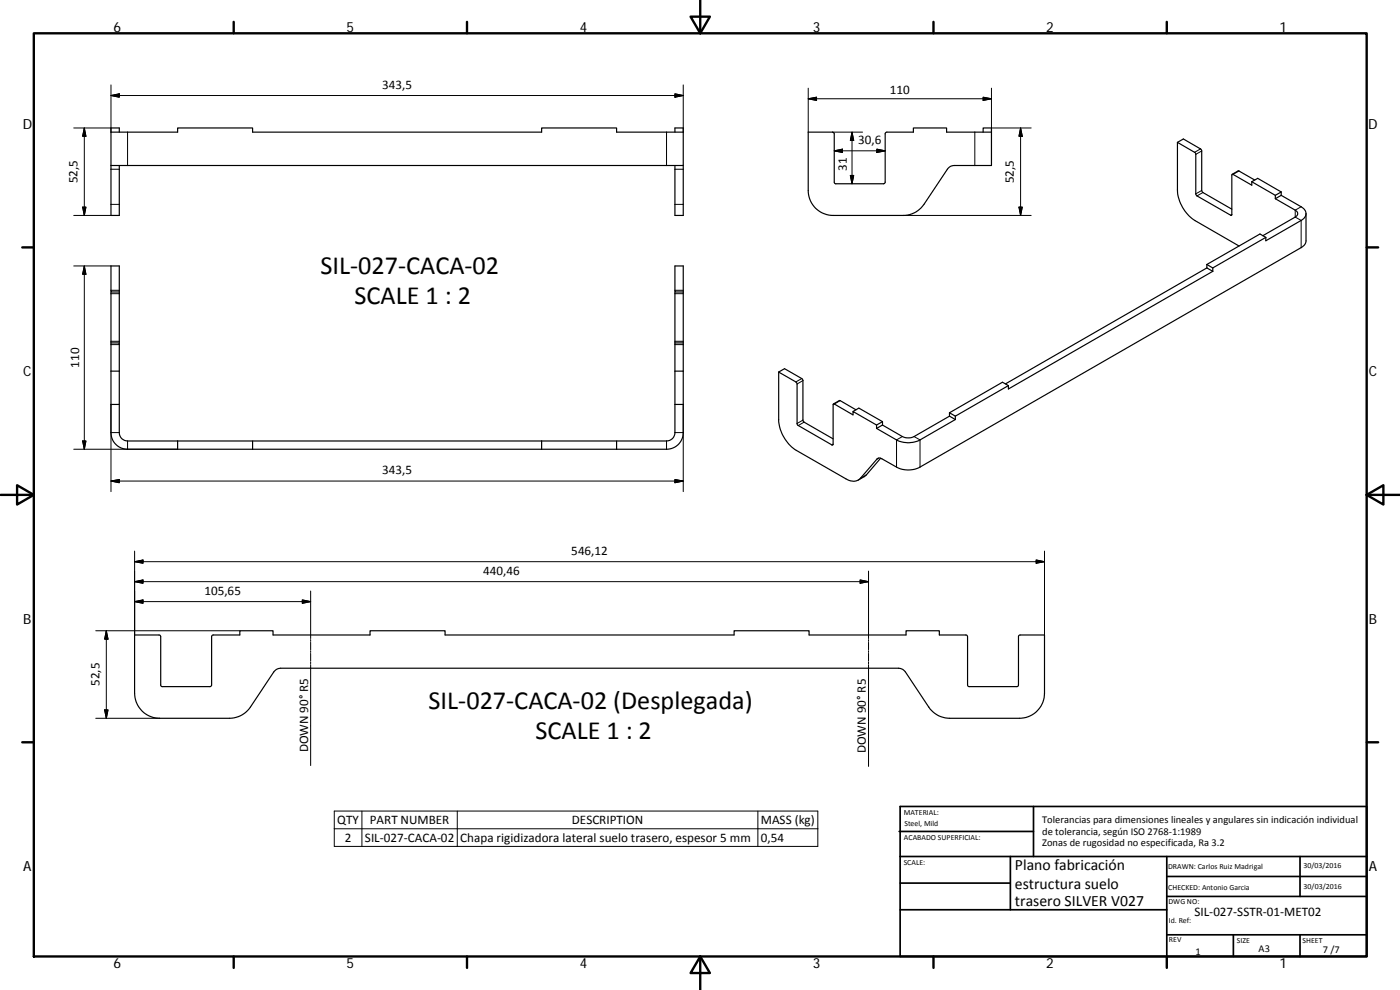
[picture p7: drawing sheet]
<svg xmlns="http://www.w3.org/2000/svg" width="420mm" height="297mm" viewBox="0 0 420 297" stroke-linecap="round" stroke-linejoin="round" font-family="sans-serif">
<g fill="none" stroke="#000" stroke-width=".36">
<path d="M33.3 39.6h20v-1.2h22.5v1.2h86.7v-1.2h22.5v1.2h20.1M35.8 39.6v-1.2h-2.5v11.3M202.6 39.6v-1.2h2.5v1.2M205.1 39.6v10.1h-171.8M295.1 39.6v-1.2h2.4v11.3h-11.1l-1.3 .3-.8 .8-7 10.5a7.5 7.5 0 0 1-6.3 3.3h-20.9a7.4 7.4 0 0 1-7.5-7.5v-17.5h7.3l.4 .3 .1 14.8 .2 .4h14.5l.6-.4v-14.5l.3-.5 8.1-.1v-1.2h10v1.2h13.4M35.8 49.7v14.9h-2.5v-14.9M205.1 49.7v14.9h-2.5v-14.9M353.4 42.7l1.7-1 5.4 3.2 .3 12.7 8.9 5.2M353.4 42.7l5.4 3.3 .2 12.6 10.3 6 .4-.1 .1-12.2 5.9 3.3v-1.1M353.4 42.7v14.3a11.6 11.6 0 0 0 5.3 9.2l13.1 7.6M369.8 52.3l2-1 4.8 2.7M375.7 54.5l7 4.1"/>
<path d="M375.7 54.5l1.8-1 7 4.1M382.7 59.6l6 3.5a1.09 1.09 0 0 1 .8 1 1.09 1.09 0 0 1-.8 1l-9.7 5.6M382.7 58.6v1M384.5 58.6l6 3.4a2.17 2.17 0 0 1 1.5 2.1 2.17 2.17 0 0 1-1.5 2l-10.6 6.1v-1M384.5 57.6l-1.8 1M384.5 58.6l-1.8 1M384.5 57.6v1M33.3 79.8h2.5v7.8h-2.5zM202.6 79.8h2.5v7.8h-2.5zM362.2 79.4v1M362.2 79.4l1.8 1M379.9 71.2l-1.8-1-15.9 9.2"/>
<path d="M379.9 71.2l-15.9 9.2M392 64.1v8.2a2.42 2.42 0 0 1-1.5 2l-114.4 65.8a7.6 7.6 0 0 1-7 0l-4.7-2.6h-.9l-5.3 6a3.3 3.3 0 0 1-4.4 .2l-14.8-8.6a11.8 11.8 0 0 1-5.3-9.2v-14.3M33.3 87.6v15.3M35.8 87.6v15.3M202.6 87.6v15.3M205.1 87.6v15.3M362.2 80.4l1.8 1M362.2 80.4l-60.5 34.8M364 80.4v1M364 81.4l-61.4 35.3v-1M33.3 111.4h2.5M33.3 102.9v26.9a5 5 0 0 0 5 5h161.7a5 5 0 0 0 5.1-5v-26.9"/>
<path d="M33.3 102.9h2.5v8.5M35.8 111.4v9.9h-2.5M202.6 102.9h2.5M202.6 111.4h2.5M202.6 102.9v26.9a2.51 2.51 0 0 1-2.6 2.5h-15M233.7 111.6l1.7-1 5.4 3.2 .2 12.5 9 5.4M233.7 111.6l5.2 3 .3 .5v12.1l.2 .4 10.5 5.9 .1-12.2 .3-.1 5.7 3.3v-1l7.1 4v1M302.6 115.7l-1.7-1-15.9 9.1M302.6 115.7l-15.9 9.2M35.8 121.3v8.5a2.48 2.48 0 0 0 2.5 2.5h15M53.3 132.3h22.5v2.5M53.3 132.3v2.5"/>
<path d="M75.8 132.3h86.7M162.5 132.3h22.5v2.5M162.5 132.3v2.5M202.6 121.3h2.5M250.1 121.2l2-1 4.8 2.8M256 123.5l1.8-1.1 7 4.1M264.3 137.5l-4.3 5-2.4 1.5M264.8 126.5v1M264.8 127.5l-1.7 1M264.8 126.5l-1.7 1M285 123.8l1.7 1.1M285 124.9l1.7 1"/>
<path d="M285 123.8v1.1M285 124.9l-10.7 6.1-1.2 .4-1.4-.1-.9-.3-6-3.5M286.7 124.9v1M286.7 125.9l-10.6 6.1a7.7 7.7 0 0 1-7 0l-6-3.5M40.4 190.5h7.3l.4 .2 .1 15 .2 .2 14.6 .1 .5-.5v-14.7l.5-.3h8v-1.2h9.9v1.2h29.2v-1.2h22.5v1.2h86.7v-1.2h22.5v1.2h29.1v-1.2h10v1.2h8l.4 .2 .1 14.8 .5 .5 14.6-.1 .2-.4v-14.7l.5-.3h7.3v17.5a7.6 7.6 0 0 1-7.5 7.5h-21a7.5 7.5 0 0 1-6.3-3.3l-7-10.6-.7-.7-1.4-.4h-185.4l-1.3 .4-.7 .7-7 10.6a7.6 7.6 0 0 1-6.3 3.3h-21a7.6 7.6 0 0 1-7.5-7.5z"/>
</g>
<g fill="none" stroke="#000" stroke-width=".3">
<path d="M22.1 38.4h11.2M25.3 38.4v26.2M25.3 38.4l.5 2.5h-1zM33.3 25.5v14.1M33.3 28.7l2.5-.5v1zM33.3 28.7h171.8M38.3 39.6v10.1M200 39.6v10.1M202.6 28.2l2.5 .5-2.5 .5zM205.1 25.5v14.1M242.6 26.5v13.1M242.6 29.6l2.5-.4v.9z"/>
<path d="M242.6 29.6h54.9M249.9 39.6h9M255.7 39.6v15.5M255.7 39.6l.5 2.5h-1zM292.6 39.6v10.1M295.1 29.2l2.4 .4-2.4 .5zM297.5 26.5v13.1M297.5 38.4h12M306.3 38.4v26.2M306.3 38.4l.5 2.5h-1zM33.3 50.8h2.5M202.6 50.8h2.5"/>
<path d="M250.4 45.3l2.4-.6v1.1zM250.4 45.3h15.3M255.2 52.6h1l-.5 2.5zM263.2 44.7l2.5 .6-2.5 .5zM360.3 44.7l-1.8 1M360.6 57.1l-1.7 1.1M360.6 45.3l-1.7 1M361 57.8l-1.8 1M371.8 51.3l-1.8 1M22.1 79.8h11.2M22.1 64.6h11.2M24.8 62.1h1l-.5 2.5z"/>
<path d="M25.3 79.8v55M25.3 79.8l.5 2.5h-1zM33.3 61.3h2.5M202.6 61.3h2.5M271 64.6h38.5M305.8 62.1h1l-.5 2.5zM369.7 64.4l-.4 .2M390.5 62l-1.8 1.1v2l1.8 1v8.2M33.3 88.1h2.5M33.3 87.1h2.5M202.6 87.1h2.5M202.6 88.1h2.5"/>
<path d="M33.3 103.4h2.5M33.3 102.4h2.5M202.6 102.4h2.5M202.6 103.4h2.5M240.6 113.6l-1.7 1M241 114.2l-1.8 1M22.1 134.8h31.2M24.8 132.3h1l-.5 2.5zM33.3 129.8h2.5M33.3 121.3v26.2M38.3 132.3v2.5M200 132.3v2.5"/>
<path d="M202.6 129.8h2.5M205.1 121.3v26.2M241 126l-1.8 1.1M241.3 126.7l-1.7 1M250 133.3l-.3 .2M252.1 120.2l-1.7 1M263.7 137.4l-.5 .3M270.8 131l-1.7 1v8.1M274.3 131l1.8 1v8.1M33.3 144.3l2.5-.4v.9zM33.3 144.3h171.8M202.6 143.9l2.5 .4-2.5 .5z"/>
<path d="M260 142.5l-1.8 1M40.4 165.4v25.1M40.4 174.5l2.5-.5v1zM40.4 168.5l2.5-.5v1zM40.4 174.5h220.3M40.4 168.5h273.1M93.2 177.3v14.3M258.1 174l2.6 .5-2.6 .5zM260.7 171.3v20.3M311 168l2.5 .5-2.5 .5zM313.5 165.4v25.1M28.7 189.3h43.3"/>
<path d="M31.9 189.3v26.2M31.9 189.3l.5 2.5h-1zM40.4 180.5l2.5-.5v1zM40.4 180.5h52.8M90.7 180l2.5 .5-2.5 .5zM93.2 191.9v.5M93.2 192.7v2.3M93.2 195.2v.6M93.2 196v2.3M93.2 198.6v.5M93.2 199.4v30.3M260.7 191.9v.5"/>
<path d="M260.7 192.7v2.3M260.7 195.2v.6M260.7 196v2.3M260.7 198.6v.5M260.7 199.4v30.6M28.7 215.5h19.2M31.4 213h1l-.5 2.5zM100.3 243.4h145.1v10.6h-145.1zM100.3 248.7h145.1M108.6 243.4v10.6M137.2 243.4v10.6M227.4 243.4v10.6"/>
</g>
<g fill="none" stroke="#000" stroke-width=".71">
<path d="M10.1 10h400.1v277h-400.1zM70.1 6.6v3.4M140.2 6.6v3.4M207.3 5h5.8l-2.9 5zM210.2 0v10M280.2 6.6v3.4M350.2 6.6v3.4M6.7 74.2h3.4M410.2 74.2h3.4M.2 148.5h9.9M5.1 145.6l5 2.9-5 2.9zM410.2 148.5l5-2.9v5.8z"/>
<path d="M410.2 148.5h9.9M6.7 222.7h3.4M410.2 222.7h3.4M70.1 287v3.4M140.2 287v3.4M210.2 287l2.9 5h-5.8zM210.2 287v10M280.2 287v3.4M350.2 287v3.4"/>
</g>
<g fill="none" stroke="#000" stroke-width=".51">
<path d="M269.8 249.5h40.4M270.1 257h140.1M270.1 242h140.1v45h-140.1zM303.2 257v16M310.2 242v15M350.2 257v30M390.2 257v12M270.1 273h80.1M270.1 265h33.1M350.2 269h60M350.2 263h60M350.2 280.5h60"/>
<path d="M370.2 280.5v6.5M390.2 280.5v6.5"/>
</g>
<g fill="#000" stroke="#000" stroke-width=".3">
<path d="M33.3 28.7l2.5-.5v1zM202.6 28.2l2.5 .5-2.5 .5zM242.6 29.6l2.5-.4v.9zM295.1 29.2l2.4 .4-2.4 .5zM25.3 38.4l.5 2.5h-1zM250.4 45.3l2.4-.6v1.1zM255.2 52.6h1l-.5 2.5zM255.7 39.6l.5 2.5h-1zM263.2 44.7l2.5 .6-2.5 .5zM306.3 38.4l.5 2.5h-1zM24.8 62.1h1l-.5 2.5zM305.8 62.1h1l-.5 2.5z"/>
<path d="M25.3 79.8l.5 2.5h-1zM24.8 132.3h1l-.5 2.5zM33.3 144.3l2.5-.4v.9zM202.6 143.9l2.5 .4-2.5 .5zM40.4 174.5l2.5-.5v1zM40.4 168.5l2.5-.5v1zM258.1 174l2.6 .5-2.6 .5zM311 168l2.5 .5-2.5 .5zM31.9 189.3l.5 2.5h-1zM40.4 180.5l2.5-.5v1zM90.7 180l2.5 .5-2.5 .5zM31.4 213h1l-.5 2.5z"/>
</g>
<g font-size="7.9">
<text x="96.2" y="82.3">SIL‐027‐CACA‐02</text>
<text x="106.4" y="91.3">SCALE 1 : 2</text>
<text x="128.6" y="212.6">SIL‐027‐CACA‐02 (Desplegada)</text>
<text x="160.7" y="221.6">SCALE 1 : 2</text>
</g>
<g font-size="4.7">
<text x="304.6" y="261.2">Plano fabricación</text>
<text x="304.6" y="266.6">estructura suelo</text>
<text x="304.6" y="272">trasero SILVER V027</text>
</g>
<g font-size="4.2">
<text x="34" y="9.6">6</text>
<text x="104" y="9.6">5</text>
<text x="174" y="9.6">4</text>
<text x="244" y="9.6">3</text>
<text x="314" y="9.6">2</text>
<text x="384" y="9.6">1</text>
<text x="6.8" y="38.7">D</text>
<text x="410.6" y="38.7">D</text>
<text x="7" y="112.9">C</text>
<text x="410.8" y="112.9">C</text>
<text x="7" y="187.1">B</text>
<text x="410.8" y="187.1">B</text>
<text x="7" y="261.3">A</text>
<text x="410.8" y="261.3">A</text>
<text x="34" y="290.4">6</text>
<text x="104" y="290.4">5</text>
<text x="174" y="290.4">4</text>
<text x="244" y="290.4">3</text>
<text x="314" y="290.4">2</text>
<text x="384" y="290.4">1</text>
</g>
<g font-size="3.9">
<text x="114.7" y="26.6">343,5</text>
<text x="267" y="28.1">110</text>
<text x="257.5" y="43.2">30,6</text>
<text x="254.1" y="51.2" transform="rotate(-90 254.1 51.2)">31</text>
<text x="23.2" y="55" transform="rotate(-90 23.2 55)">52,5</text>
<text x="304.2" y="55" transform="rotate(-90 304.2 55)">52,5</text>
<text x="23.8" y="110.3" transform="rotate(-90 23.8 110.3)">110</text>
<text x="114.7" y="142.3">343,5</text>
<text x="171.5" y="166.4">546,12</text>
<text x="145" y="172.4">440,46</text>
<text x="61.4" y="178.4">105,65</text>
<text x="29.8" y="205.9" transform="rotate(-90 29.8 205.9)">52,5</text>
<text x="92.4" y="225.8" transform="rotate(-90 92.4 225.8)">DOWN 90° R5</text>
<text x="259.8" y="226" transform="rotate(-90 259.8 226)">DOWN 90° R5</text>
<text x="101.2" y="247.3">QTY</text>
<text x="111" y="247.2">PART NUMBER</text>
<text x="171.6" y="247.3">DESCRIPTION</text>
<text x="228.3" y="247.4">MASS (kg)</text>
<text x="103.5" y="252.6">2</text>
<text x="109.5" y="252.6">SIL‐027‐CACA‐02</text>
<text x="138.1" y="252.6">Chapa rigidizadora lateral suelo trasero, espesor 5 mm</text>
<text x="228.3" y="252.6">0,54</text>
<text x="358.5" y="274.9">SIL‐027‐SSTR‐01‐MET02</text>
</g>
<g font-size="3.1">
<text x="312.8" y="246.8">Tolerancias para dimensiones lineales y angulares sin indicación individual</text>
<text x="312.8" y="250.4">de tolerancia, según ISO 2768‐1:1989</text>
<text x="312.8" y="254">Zonas de rugosidad no especificada, Ra 3.2</text>
<text x="358.7" y="286.4">1</text>
<text x="377.7" y="285.6">A3</text>
<text x="397" y="285.9">7 /7</text>
</g>
<g font-size="2.4">
<text x="271.2" y="244.4">MATERIAL:</text>
<text x="271.3" y="251.9">ACABADO SUPERFICIAL:</text>
<text x="271.4" y="247.9">Steel, Mild</text>
<text x="271.2" y="259.7">SCALE:</text>
<text x="350.6" y="260.8">DRAWN: Carlos Ruiz Madrigal</text>
<text x="391.2" y="260.6">30/03/2016</text>
<text x="350.6" y="267">CHECKED: Antonio Garcia</text>
<text x="391.2" y="266.6">30/03/2016</text>
<text x="350.7" y="271.4">DWG NO:</text>
<text x="350.8" y="276.8">Id. Ref:</text>
<text x="350.8" y="282.8">REV</text>
<text x="371.2" y="282.9">SIZE</text>
<text x="390.9" y="282.9">SHEET</text>
</g>
</svg>
